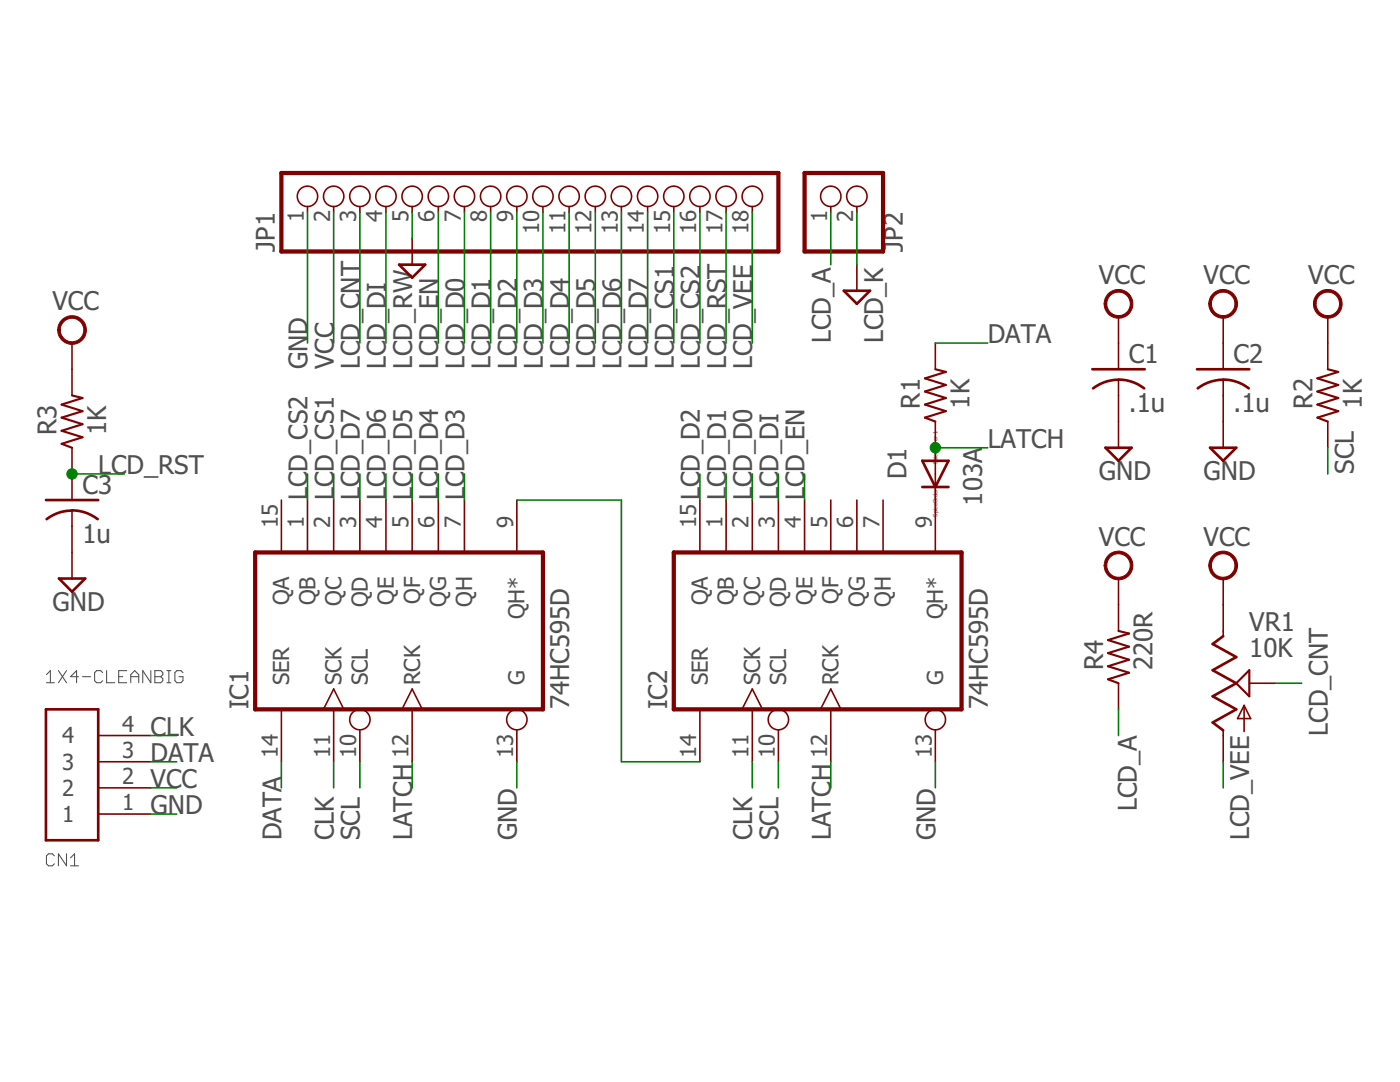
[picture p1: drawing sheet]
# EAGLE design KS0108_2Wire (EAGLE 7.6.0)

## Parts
C1  .1u  C-USC1206  [C1206]
C2  .1u  C-USC1206  [C1206]
C3  1u  C-USC1206  [C1206]
CN1  1X4-CLEANBIG  [1X04-CLEANBIG]
D1  103A  DIODE-SOD80C  [SOD80C]
IC1  74HC595D  [SO16]
IC2  74HC595D  [SO16]
JP1  PINHD-1X18-BIG  [1X18-BIG]
JP2  HEADER-1X2ROUND  [1X02_ROUND]
R1  1K  R-US_R1206  [R1206]
R2  1K  R-US_R1206  [R1206]
R3  1K  R-US_R1206  [R1206]
R4  220R  R-US_R1206  [R1206]
VR1  10K  TRIM_US-CT6  [CT6]

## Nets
CLK: CN1.4 IC1.11(SCK) IC2.11(SCK)
DATA: CN1.3 IC1.14(SER) R1.2
GND: C1.2 C2.2 C3.2 CN1.1 IC1.13(G) IC2.13(G) JP1.1 JP1.5 JP2.2
LATCH: D1.A IC1.12(RCK) IC2.12(RCK) R1.1
LCD_A: JP2.1 R4.1
LCD_CNT: JP1.3 VR1.S
LCD_CS1: IC1.2(QC) JP1.15
LCD_CS2: IC1.1(QB) JP1.16
LCD_D0: IC2.2(QC) JP1.7
LCD_D1: IC2.1(QB) JP1.8
LCD_D2: IC2.15(QA) JP1.9
LCD_D3: IC1.7(QH) JP1.10
LCD_D4: IC1.6(QG) JP1.11
LCD_D5: IC1.5(QF) JP1.12
LCD_D6: IC1.4(QE) JP1.13
LCD_D7: IC1.3(QD) JP1.14
LCD_DI: IC2.3(QD) JP1.4
LCD_EN: IC2.4(QE) JP1.6
LCD_RST: C3.1 JP1.17 R3.1
LCD_VEE: JP1.18 VR1.A
N$13: IC1.9(QH*) IC2.14(SER)
N$23: D1.C IC2.9(QH*)
SCL: IC1.10(SCL) IC2.10(SCL) R2.1
VCC: C1.1 C2.1 CN1.2 JP1.2 R2.2 R3.2 R4.2 VR1.E
Unconnected: IC1.15(QA) IC2.5(QF) IC2.6(QG) IC2.7(QH)

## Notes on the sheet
- LCD_K
- LCD_RW

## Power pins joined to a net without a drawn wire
GND: IC1.8(GND) IC2.8(GND)
VCC: IC1.16(VCC) IC2.16(VCC)

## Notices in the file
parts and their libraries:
microbuilder: This work is placed in the public domain, and may be freely used for commercial and non-commercial work with the following conditions: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
